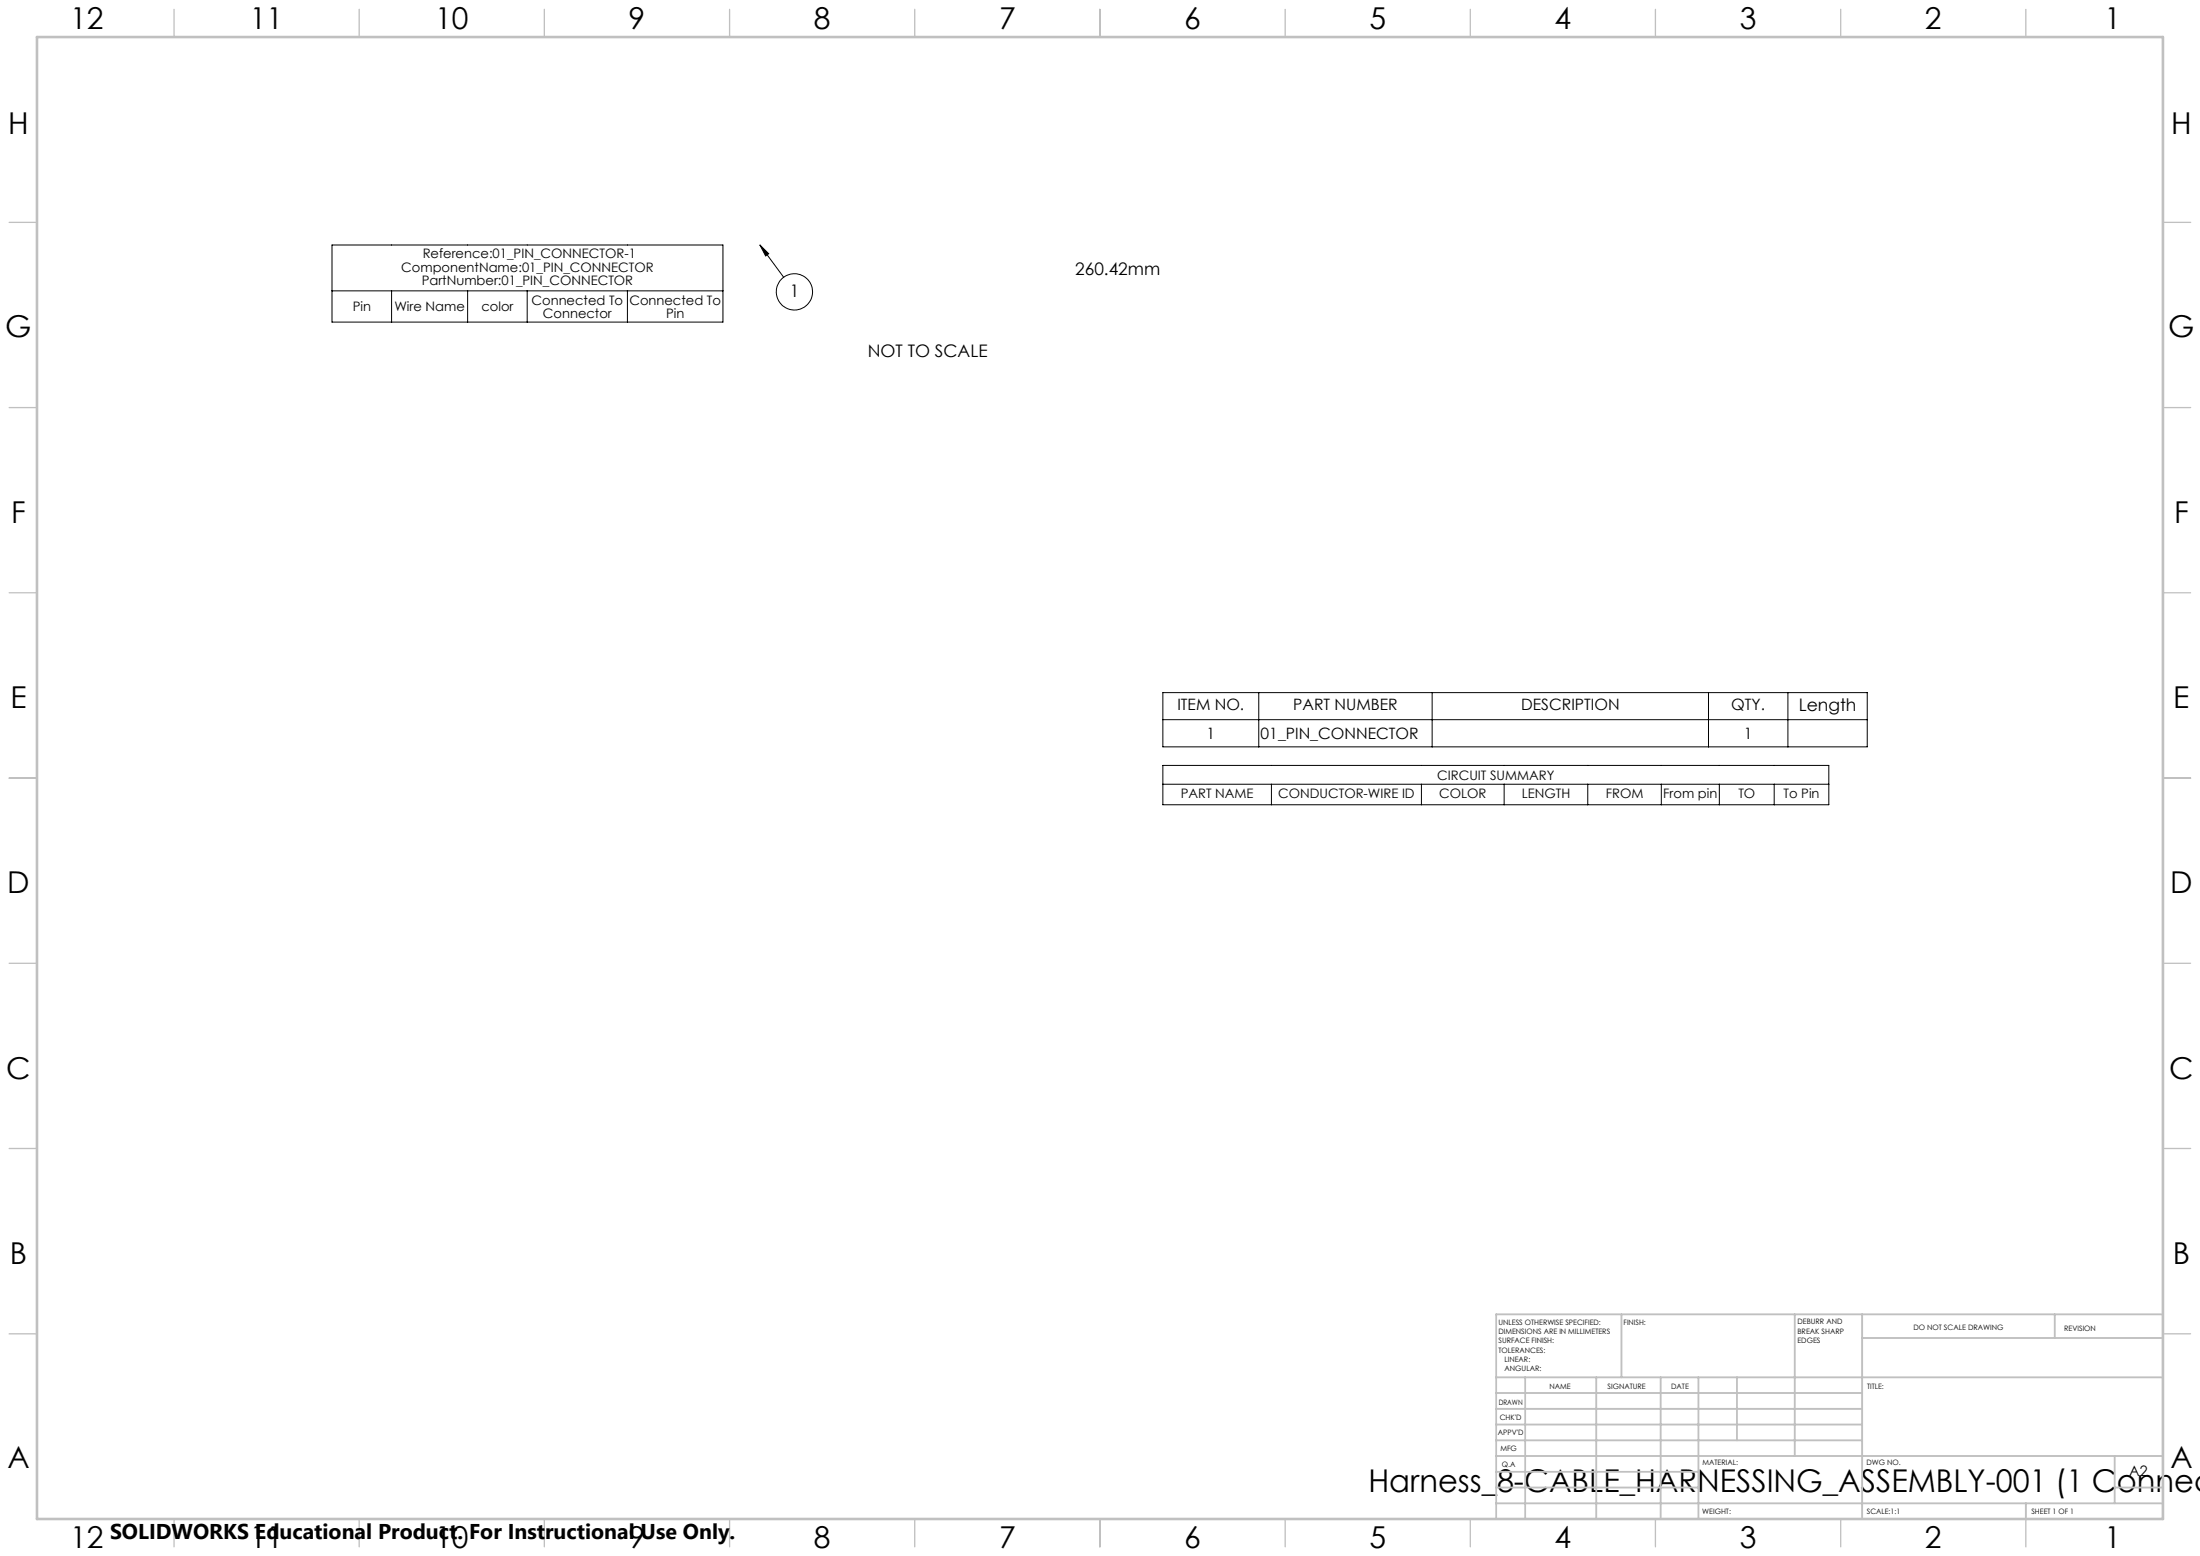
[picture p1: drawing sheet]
<svg xmlns="http://www.w3.org/2000/svg" width="594mm" height="420mm" viewBox="0 0 594 420" stroke-linecap="round" stroke-linejoin="round" font-family="sans-serif">
<g fill="none" stroke="#000" stroke-width=".27">
<path d="M89.6 66.1h105.6v20.8h-105.6zM89.6 78.5h105.6M105.7 78.5v8.4M126.3 78.5v8.4M142.3 78.5v8.4M169.4 78.5v8.4M205.2 66.1l6.4 8.7M205.2 66.1l2.3 2.4-.8 .6zM314 187h190.2v14.6h-190.2zM314 194.3h190.2M339.9 187v14.6M386.7 187v14.6"/>
<path d="M461.3 187v14.6M482.7 187v14.6M314 206.6h179.8v10.6h-179.8zM314 211.7h179.8M343.3 211.7v5.5M383.8 211.7v5.5M406.1 211.7v5.5M428.7 211.7v5.5M448.6 211.7v5.5M464.2 211.7v5.5M479 211.7v5.5"/>
<circle cx="214.5" cy="78.8" r="4.9"/>
</g>
<g fill="none" stroke="#c0c0c0" stroke-width=".35">
<path d="M47 2.5v7.5M97 2.5v7.5M147 2.5v7.5M197 2.5v7.5M247 2.5v7.5M297 2.5v7.5M347 2.5v7.5M397 2.5v7.5M447 2.5v7.5M497 2.5v7.5M547 2.5v7.5M2.5 60h7.5"/>
<path d="M584 60h7.5M2.5 110h7.5M584 110h7.5M2.5 160h7.5M584 160h7.5M2.5 210h7.5M584 210h7.5M2.5 260h7.5M584 260h7.5M2.5 310h7.5M584 310h7.5M2.5 360h7.5"/>
<path d="M584 360h7.5M47 410v7.5M97 410v7.5M147 410v7.5M197 410v7.5M247 410v7.5M297 410v7.5M347 410v7.5M397 410v7.5M447 410v7.5M497 410v7.5M547 410v7.5"/>
</g>
<g fill="none" stroke="#c0c0c0" stroke-width=".5">
<path d="M437.8 354.8v17M484.6 354.8v38.2M502.8 354.8v55.2M554.8 354.8v6.4M584 354.8h-180v55.2M404 371.8h180M404 376h98.8M411.8 371.8v38.2M431 371.8v38.2M448.4 371.8v38.2M458.6 371.8v38.2M469 371.8v17"/>
<path d="M502.8 361.2h81.2M404 388.8h98.8M404 384.5h98.8M404 380.3h98.8M404 397.3h54.6M404 393h180M571 393v12.8M404 405.8h180M404 401.5h54.6M547 405.8v4.2M571 401.5h13"/>
</g>
<path d="M10 10h574v400h-574z" fill="none" stroke="#c0c0c0" stroke-width=".7"/>
<path d="M205.2 66.1l2.3 2.4-.8 .6z" fill="#000"/>
<text font-size="8.5" x="369.5" y="402.7">Harness_8-CABLE_HARNESSING_ASSEMBLY-001 (1 Connec</text>
<g font-size="8.1">
<text x="19" y="8">12</text>
<text x="67.5" y="8">11</text>
<text x="117.5" y="8">10</text>
<text x="169.7" y="8">9</text>
<text x="219.7" y="8">8</text>
<text x="269.7" y="8">7</text>
<text x="319.7" y="8">6</text>
<text x="369.7" y="8">5</text>
<text x="419.7" y="8">4</text>
<text x="469.7" y="8">3</text>
<text x="519.7" y="8">2</text>
<text x="568.2" y="8">1</text>
<text x="2.2" y="36.1">H</text>
<text x="586.2" y="36.1">H</text>
<text x="1.4" y="91.1">G</text>
<text x="585.4" y="91.1">G</text>
<text x="3" y="141.1">F</text>
<text x="587" y="141.1">F</text>
<text x="2.8" y="191.1">E</text>
<text x="586.8" y="191.1">E</text>
<text x="2" y="241.1">D</text>
<text x="586" y="241.1">D</text>
<text x="1.7" y="291.1">C</text>
<text x="585.7" y="291.1">C</text>
<text x="2.7" y="341.1">B</text>
<text x="586.7" y="341.1">B</text>
<text x="2" y="396.1">A</text>
<text x="586" y="396.1">A</text>
<text x="19" y="418">12</text>
<text x="67.5" y="418">11</text>
<text x="117.5" y="418">10</text>
<text x="169.7" y="418">9</text>
<text x="219.7" y="418">8</text>
<text x="269.7" y="418">7</text>
<text x="319.7" y="418">6</text>
<text x="369.7" y="418">5</text>
<text x="419.7" y="418">4</text>
<text x="469.7" y="418">3</text>
<text x="519.7" y="418">2</text>
<text x="568.2" y="418">1</text>
</g>
<text font-size="5.8" x="29.7" y="415.3">SOLIDWORKS Educational Product. For Instructional Use Only.</text>
<g font-size="4.7">
<text x="290.3" y="74.3">260.42mm</text>
<text x="213.2" y="80.1">1</text>
<text x="234.3" y="96.4">NOT TO SCALE</text>
<text x="485.7" y="191.8">Length</text>
</g>
<g font-size="4.2">
<text x="317.9" y="191.7">ITEM NO.</text>
<text x="349.2" y="191.7">PART NUMBER</text>
<text x="410.7" y="191.7">DESCRIPTION</text>
<text x="467.5" y="191.7">QTY.</text>
<text x="325.8" y="199.4">1</text>
<text x="340.4" y="199.4">01_PIN_CONNECTOR</text>
<text x="470.9" y="199.4">1</text>
</g>
<text font-size="3.9" x="574.9" y="398.5">A2</text>
<g font-size="3.5">
<text x="114.1" y="69.8">Reference:01_PIN_CONNECTOR-1</text>
<text x="108.3" y="73.3">ComponentName:01_PIN_CONNECTOR</text>
<text x="113.9" y="76.8">PartNumber:01_PIN_CONNECTOR</text>
<text x="143.5" y="82.3">Connected To</text>
<text x="169.9" y="82.3">Connected To</text>
<text x="95.2" y="84">Pin</text>
<text x="106.5" y="84">Wire Name</text>
<text x="130" y="84">color</text>
<text x="146.6" y="85.8">Connector</text>
<text x="179.8" y="85.8">Pin</text>
<text x="318.8" y="215.4">PART NAME</text>
<text x="345.1" y="215.4">CONDUCTOR-WIRE ID</text>
<text x="388.1" y="210.5">CIRCUIT SUMMARY</text>
<text x="388.6" y="215.4">COLOR</text>
<text x="410.9" y="215.4">LENGTH</text>
<text x="433.6" y="215.4">FROM</text>
<text x="449.1" y="215.4">From pin</text>
<text x="469.4" y="215.4">TO</text>
<text x="481.6" y="215.4">To Pin</text>
</g>
<g font-size="2">
<text x="404.6" y="357.6">UNLESS OTHERWISE SPECIFIED:</text>
<text x="438.4" y="357.6">FINISH:</text>
<text x="485.3" y="357.5">DEBURR AND</text>
<text x="485.3" y="360">BREAK SHARP</text>
<text x="516.6" y="359">DO NOT SCALE DRAWING</text>
<text x="557.3" y="359.2">REVISION</text>
<text x="404.6" y="360.1">DIMENSIONS ARE IN MILLIMETERS</text>
<text x="404.6" y="362.6">SURFACE FINISH:</text>
<text x="404.6" y="365.1">TOLERANCES:</text>
<text x="485.3" y="362.5">EDGES</text>
<text x="406.2" y="367.6">LINEAR:</text>
<text x="406.2" y="370.1">ANGULAR:</text>
<text x="418.3" y="375">NAME</text>
<text x="434" y="374.9">SIGNATURE</text>
<text x="451.2" y="374.9">DATE</text>
<text x="504.1" y="374.9">TITLE:</text>
<text x="404.6" y="379.1">DRAWN</text>
<text x="404.9" y="383.3">CHK'D</text>
<text x="404.4" y="387.4">APPV'D</text>
<text x="405.1" y="391.8">MFG</text>
<text x="405.5" y="396">Q.A</text>
<text x="459.6" y="395.5">MATERIAL:</text>
<text x="504" y="395.5">DWG NO.</text>
<text x="459.6" y="408.5">WEIGHT:</text>
<text x="504.1" y="408.6">SCALE:1:1</text>
<text x="548.5" y="408.6">SHEET 1 OF 1</text>
</g>
</svg>
